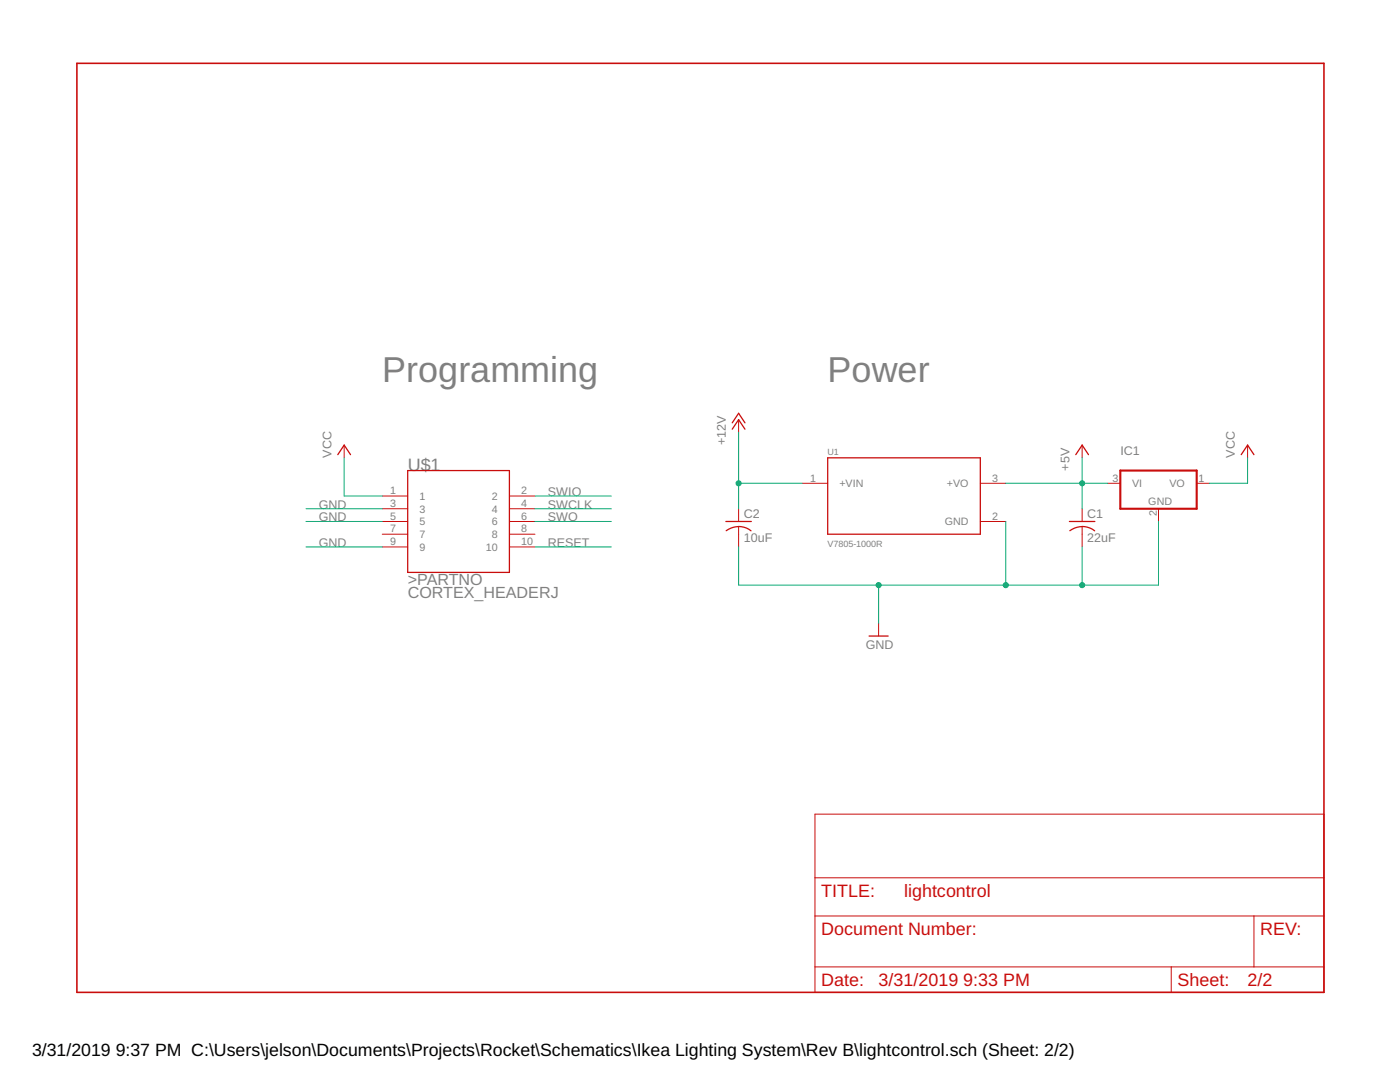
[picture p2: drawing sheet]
<svg xmlns="http://www.w3.org/2000/svg" width="279mm" height="216mm" viewBox="0 0 279 216" stroke-linecap="round" stroke-linejoin="round" font-family="sans-serif">
<path d="M67.4 90.7l1.3-1.9 1.3 1.9M81.4 93.9h20.3v20.3h-20.3zM146.1 85.6l1.3-1.9 1.3 1.9M146.1 84.4l1.3-1.9 1.3 1.9M165.2 91.4h30.4v15.2h-30.4zM214.7 90.7l1.3-1.9 1.2 1.9M247.7 90.7l1.3-1.9 1.3 1.9M144.9 104.1h5M144.9 105.9a4 4 0 0 1 5 0M213.4 104.1h5.1M213.5 105.9a4 4 0 0 1 5 0M173.4 126.9h3.8" fill="none" stroke="#c90d0c" stroke-width=".25"/>
<g fill="none" stroke="#c90d0c" stroke-width=".2">
<path d="M68.7 88.8v2.6M76.3 99h5.1M101.7 99h5.1M147.4 83.7v2.6M160.1 96.4h5.1M195.6 96.4h5.1M216 88.8v2.6M221 96.4h2.6M238.8 96.4h2.6M249 88.8v2.6M76.3 101.5h5.1M76.3 104.1h5.1"/>
<path d="M76.3 106.6h5.1M76.3 109.1h5.1M101.7 101.5h5.1M101.7 104.1h5.1M101.7 106.6h5.1M101.7 109.1h5.1M147.4 101.5v2.6M147.4 105.1v4M195.6 104.1h5.1M216 101.5v2.6M216 105.1v4M231.2 101.5v2.6"/>
<path d="M175.3 124.4v2.5M162.6 162.5h101.6v35.5h-101.6zM162.6 175.2h101.6M162.6 182.8h101.6M162.6 192.9h101.6M233.7 192.9v5.1M250.3 182.8v10.1"/>
</g>
<path d="M223.6 93.9h15.2v7.6h-15.2z" fill="none" stroke="#c90d0c" stroke-width=".42"/>
<path d="M15.3 12.6h248.9v185.4h-248.9z" fill="none" stroke="#c90d0c" stroke-width=".32"/>
<g fill="none" stroke="#0dab76" stroke-width=".2">
<path d="M68.7 91.4v7.6h7.6M106.8 99h15.2M147.4 86.3v15.2M147.4 96.4h12.7M200.7 96.4h20.3M216 91.4v10.1M249 91.4v5h-7.6M61.1 109.1h15.2M61.1 101.5h15.2M61.1 104.1h15.2M106.8 109.1h15.2M106.8 101.5h15.2"/>
<path d="M106.8 104.1h15.2M175.3 116.8v7.6M200.7 104.1v12.7M216 109.1v7.7M231.2 104.1v12.7h-83.8v-7.7"/>
</g>
<g fill="#0dab76" stroke="#0dab76" stroke-width=".2">
<circle cx="216" cy="116.8" r=".51"/>
<circle cx="175.3" cy="116.8" r=".51"/>
<circle cx="200.7" cy="116.8" r=".51"/>
<circle cx="147.4" cy="96.4" r=".51"/>
<circle cx="216" cy="96.4" r=".51"/>
</g>
<g font-size="7.2" fill="#808080">
<text x="76.3" y="76.1">Programming</text>
<text x="165.2" y="76.1">Power</text>
</g>
<text font-size="3.6" fill="#808080" x="81.4" y="93.9">U$1</text>
<g font-size="3.6" fill="#c90d0c">
<text x="163.9" y="179">TITLE:</text>
<text x="180.4" y="179">lightcontrol</text>
<text x="163.9" y="186.6">Document Number:</text>
<text x="251.5" y="186.6">REV:</text>
<text x="163.9" y="196.7">Date:</text>
<text x="175.3" y="196.7">3/31/2019</text>
<text x="192.2" y="196.7">9:33 PM</text>
<text x="235" y="196.7">Sheet:</text>
<text x="249" y="196.7">2/2</text>
</g>
<g font-size="3.5">
<text x="6.4" y="210.7">3/31/2019</text>
<text x="23.1" y="210.7">9:37 PM C:\Users\jelson\Documents\Projects\Rocket\Schematics\Ikea Lighting System\Rev B\lightcontrol.sch (Sheet: 2/2)</text>
</g>
<g font-size="3.2" fill="#808080">
<text x="81.4" y="116.8">&gt;PARTNO</text>
<text x="81.4" y="119.3">CORTEX_HEADERJ</text>
</g>
<g font-size="2.5" fill="#808080">
<text x="144.9" y="88.8" transform="rotate(-90 144.9 88.8)">+12V</text>
<text x="66.1" y="91.4" transform="rotate(-90 66.1 91.4)">VCC</text>
<text x="213.4" y="93.9" transform="rotate(-90 213.4 93.9)">+5V</text>
<text x="223.6" y="90.7">IC1</text>
<text x="246.4" y="91.4" transform="rotate(-90 246.4 91.4)">VCC</text>
<text x="63.6" y="101.5">GND</text>
<text x="109.3" y="99">SWIO</text>
<text x="109.3" y="101.5">SWCLK</text>
<text x="63.6" y="104.1">GND</text>
<text x="109.3" y="104.1">SWO</text>
<text x="148.4" y="103.4">C2</text>
<text x="217" y="103.4">C1</text>
<text x="63.6" y="109.1">GND</text>
<text x="109.3" y="109.1">RESET</text>
<text x="148.4" y="108.2">10uF</text>
<text x="217" y="108.2">22uF</text>
<text x="172.8" y="129.5">GND</text>
</g>
<g font-size="2.1" fill="#808080">
<text x="77.9" y="98.6">1</text>
<text x="77.9" y="101.2">3</text>
<text x="83.7" y="99.7">1</text>
<text x="98.2" y="99.7">2</text>
<text x="104" y="98.6">2</text>
<text x="104" y="101.2">4</text>
<text x="161.7" y="96.1">1</text>
<text x="167.5" y="97.2">+VIN</text>
<text x="189" y="97.2">+VO</text>
<text x="198" y="96.1">3</text>
<text x="222" y="96.1">3</text>
<text x="225.9" y="97.2">VI</text>
<text x="229.2" y="100.8">GND</text>
<text x="233.4" y="97.2">VO</text>
<text x="239.2" y="96.1">1</text>
<text x="77.9" y="103.7">5</text>
<text x="77.9" y="106.2">7</text>
<text x="83.7" y="102.3">3</text>
<text x="83.7" y="104.8">5</text>
<text x="83.7" y="107.4">7</text>
<text x="98.2" y="102.3">4</text>
<text x="98.2" y="104.8">6</text>
<text x="98.2" y="107.4">8</text>
<text x="104" y="103.7">6</text>
<text x="104" y="106.2">8</text>
<text x="188.6" y="104.8">GND</text>
<text x="198" y="103.7">2</text>
<text x="230.9" y="103.1" transform="rotate(-90 230.9 103.1)">2</text>
<text x="77.9" y="108.8">9</text>
<text x="83.7" y="109.9">9</text>
<text x="97" y="109.9">10</text>
<text x="104" y="108.8">10</text>
</g>
<g font-size="1.8" fill="#808080">
<text x="165.1" y="90.7">U1</text>
<text x="165.1" y="109.2">V7805-1000R</text>
</g>
</svg>
